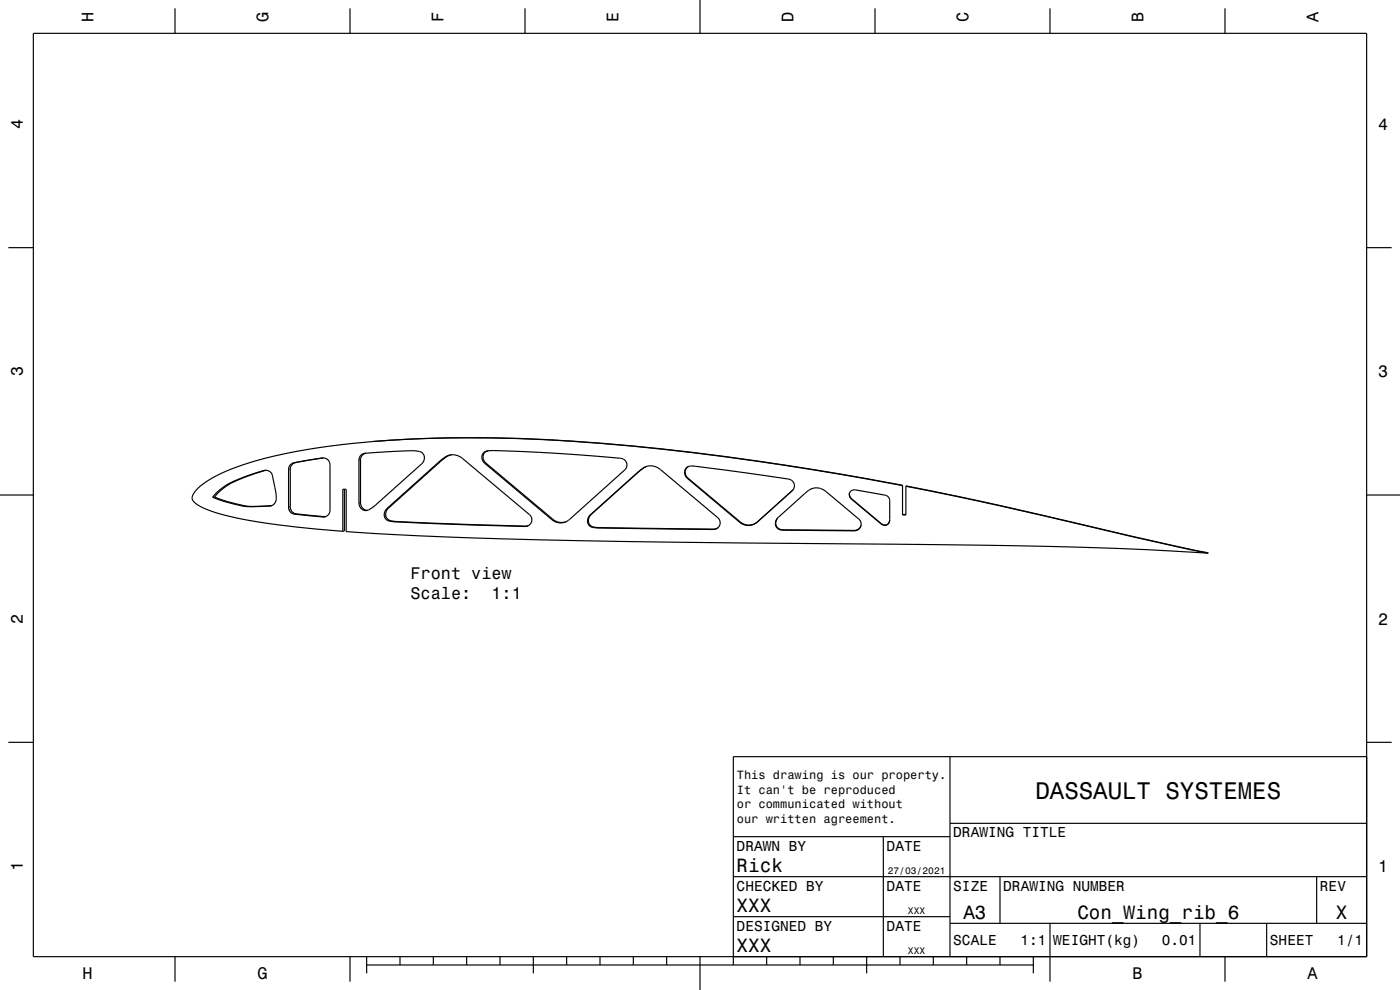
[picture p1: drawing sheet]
<svg xmlns="http://www.w3.org/2000/svg" width="420mm" height="297mm" viewBox="0 0 420 297" stroke-linecap="round" stroke-linejoin="round" font-family="sans-serif">
<g fill="none" stroke="#000" stroke-width=".35">
<path d="M10 10h400v277h-400zM52.5 2.5v7.5M105 2.5v7.5M157.5 2.5v7.5M210 0v10M262.5 2.5v7.5M315 2.5v7.5M367.5 2.5v7.5M2.5 74.3h7.5M410 74.3h7.5M87.2 139.3l1.1-.5 6.2-1.1a5.1 5.1 0 0 1 3.8 .2l.4 .5 .3 .9v13.7a2.27 2.27 0 0 1-3.3 2l-4.9-.5a6.4 6.4 0 0 1-3.8-1l-.4-1.4v-11.3l.2-.9zM96.9 137.4l-5.6 .9a8 8 0 0 0-3.7 1.1l-.5 1.3v11.3a2.39 2.39 0 0 0 2.9 2.3l7.6 .7"/>
<path d="M108.3 136.5a10.2 10.2 0 0 1 4.5-.8l10.2-.5a5.4 5.4 0 0 1 3.6 .6 2.23 2.23 0 0 1-.1 3.4l-13.8 12.3-2.1 1.5a2.03 2.03 0 0 1-2.9-2.1v-13.1zM109.6 136h-.1M109.8 136h-.1a2 2 0 0 0-1.5 1.9v12.9a2.14 2.14 0 0 0 2.1 2.3M111.8 132.5a424.1 424.1 0 0 1 78.1 1.3 898.6 898.6 0 0 1 80.9 11.8v8.9h1v-8.7a1497.1 1497.1 0 0 1 68.3 15.2l22.4 5M111.8 132.5a164.2 164.2 0 0 0-40.5 7.5 30.7 30.7 0 0 0-12.6 7.3l-.8 1.2-.3 .8M111.8 132.5a453.4 453.4 0 0 1 87 2.3 935.5 935.5 0 0 1 72 10.9M135.4 136.4a8.8 8.8 0 0 0-3.4 2.2l-15.5 13.9a2.23 2.23 0 0 0-.6 2.6 2.23 2.23 0 0 0 2.4 1.3l23.9 1 16.2 .3M145 135.9a6.4 6.4 0 0 1 4.3-.7l15.7 .7 19.9 1.5a2.53 2.53 0 0 1 3.1 2.6l-.6 1-16.5 14.8a4 4 0 0 1-5.5 0l-20-16.8a2.18 2.18 0 0 1-.4-3.1zM146.4 135.3a2.02 2.02 0 0 0-1.5 1.6 2.02 2.02 0 0 0 .9 2l19.9 16.8a4 4 0 0 0 4.1 .8M194 139.9l-2.4 1.7-14.2 12.7a2.23 2.23 0 0 0-.7 2.8 2.23 2.23 0 0 0 2.6 1.2l32.6 .4a6.1 6.1 0 0 0 3.5-.4M206.6 139.9a2.06 2.06 0 0 0-.2 3.6l15.5 13a4 4 0 0 0 5.5-.1M0 148.5h10"/>
<path d="M57.6 149.3a3.4 3.4 0 0 0 2.4 2.6 57.7 57.7 0 0 0 17.4 4.7l11.7 1.5 13.7 1.3M57.6 149.3h.1M64.4 149.1a28.4 28.4 0 0 0 12.3 2.8l4.8-.2M64.4 149.1l-.6 .1M68.6 145.1a49.7 49.7 0 0 1 11.2-4l.9 .2 .9 .9 1.3 6.4a2.34 2.34 0 0 1-2.3 3.2l-4.5 .2a20.2 20.2 0 0 1-8.1-1.3l-4.2-1.5M68.6 145.1l-3.2 2.3-1.6 1.8M69.1 145.1l-3.1 2.2-1.6 1.8M69.1 145.1h-.5M79.7 141.1l-5.5 1.8-5.1 2.2M102.8 159.4v-12.6h1v12.7l11.8 .7a1946.3 1946.3 0 0 0 82.7 2.4l49.3 .5a2475.1 2475.1 0 0 1 97.5 1.9l17.4 1M103.3 146.8v12.5l-.5 .1M116.1 152.6l15.9-14.3a4.7 4.7 0 0 1 6.2-1.2l20.6 17.3a2.02 2.02 0 0 1 .6 2.3 2.02 2.02 0 0 1-2 1.2l-38.9-1.3a2.68 2.68 0 0 1-3.2-2.4l.2-.9z"/>
<path d="M177.1 154.5l14.2-12.8a4.7 4.7 0 0 1 6.5-1.1l17.5 14.7a2.11 2.11 0 0 1 .4 2.7 2.11 2.11 0 0 1-2.5 .8l-32.8-.4a5.5 5.5 0 0 1-3.7-.9 2.29 2.29 0 0 1 .4-3zM233.3 155.4l8-7.3a4.4 4.4 0 0 1 6.5-.6l9.8 8.2a2.14 2.14 0 0 1 .4 2.7 2.14 2.14 0 0 1-2.6 .9l-19-.2a3.8 3.8 0 0 1-3.5-1 2.24 2.24 0 0 1 .4-2.7zM233.3 155.4a2.15 2.15 0 0 0-.3 2.6 2.15 2.15 0 0 0 2.4 .9l18.5 .2a6.3 6.3 0 0 0 3.9-.6l.5-.9M237.9 146.9l-10.6 9.6a4 4 0 0 1-5.3 .3l-15.7-13.3a2.13 2.13 0 0 1-.7-2.7 2.13 2.13 0 0 1 2.7-1l28.1 3.9a2.02 2.02 0 0 1 1.8 1.4 2.02 2.02 0 0 1-.5 2.1M254.9 147.9a1.86 1.86 0 0 0 .7 1.8l8.7 7.3a1.51 1.51 0 0 0 1.6 .4 1.51 1.51 0 0 0 1-1.4M255.1 147.5a4.2 4.2 0 0 1 3.7-.1l4.5 .7a5.5 5.5 0 0 1 3.3 1.2l.3 .9v5.7a1.53 1.53 0 0 1-.9 1.6 1.53 1.53 0 0 1-1.7-.4l-8.9-7.4a1.63 1.63 0 0 1-.3-2.2zM270.8 154.4h1M271.8 145.9a1508.6 1508.6 0 0 1 68.5 15.3l22.2 4.8M410 148.5h10M2.5 222.7h7.5M285 227v60M410 222.7h7.5"/>
<path d="M410 227h-190v62.5M220 251h65M265 251v36M285 247h125M220 275h65M220 263h190M285 277h125M300 263v14M315 277v17.5M360 277v10M380 277v10M395 263v14"/>
<path d="M52.5 287v7.5M105 287v7.5M110 289.5h200M110 287v5M120 287v2.5M130 287v2.5M140 287v2.5M150 287v2.5M160 287v5M170 287v2.5M180 287v2.5M190 287v2.5"/>
<path d="M200 287v2.5M210 287v10M230 287v2.5M240 287v2.5M250 287v2.5M260 287v5M270 287v2.5M280 287v2.5M290 287v2.5M300 287v2.5M310 287v5M367.5 287v7.5"/>
</g>
<g fill="none" stroke="#000" stroke-width=".3">
<path d="M88.2 139h-.5M88.8 138.7l-.5 .1M96.9 137.4h-.4M108.2 137.9l-.5 .1M109.7 136h-.5M132 138.6l-.4 .1M134 137l-.4 .1M145 136.5l-.4 .1M145.8 138.9l-.4 .1M146.4 135.3h-.3M73.2 151.7l-.6 .1M76.2 151.9l-.6 .1"/>
<path d="M79.6 141.1l-.5 .1M81.5 151.7l-.5 .1M87.1 140.7l-.5 .1M87.1 152l-.5 .1M87.2 152.8l-.5 .1M88.8 154.1l-.5 .1M89 154.2l-.5 .1M97.2 155l-.5 .1M97.6 155l-.4 .1M108.2 150.8l-.5 .1M109.5 152.9l-.5 .1M115.8 155l-.4 .1"/>
<path d="M116.5 152.5l-.4 .1M117.1 156.2l-.4 .1M119 156.5l-.5 .1M157.7 157.8l-.3 .1M158.3 157.8h-.1M165.7 155.7l-.3 .1M166 155.9l-.3 .1M176.6 156.8l-.3 .1M177.4 154.3l-.3 .2M178 158.1l-.2 .1M179.7 158.3l-.2 .1M191.3 141.8l-.2 .1"/>
<path d="M193.1 140.4h-.2M205.5 141.5h-.1M206.4 143.5h-.1M214 158.7l-.1 .2M214.9 158.6l-.2 .1M221.9 156.5l-.1 .1M222.1 156.6l-.1 .2M226.9 156.8l-.1 .1M227.4 156.4l-.1 .1M232.7 157l-.1 .1M234.4 158.9l-.1 .1M235.4 158.9l-.1 .2"/>
<path d="M237.8 147.1l-.1 .1M254.8 148.5v.1M255.6 149.7l-.1 .1M256.2 159.1l-.1 .2M257.1 158.9v.2M264.3 157v.1M265.3 157.5v.1M266.7 156.8v.1"/>
</g>
<text font-size="7.2" x="310.6" y="239.6">DASSAULT SYSTEMES</text>
<g font-size="5.8">
<text x="221" y="261.6">Rick</text>
<text x="221" y="273.6">XXX</text>
<text x="289" y="275.6">A3</text>
<text x="323.2" y="275.6">Con_Wing_rib_6</text>
<text x="400.8" y="275.6">X</text>
<text x="221" y="285.6">XXX</text>
</g>
<g font-size="5">
<text x="28.1" y="6.5" transform="rotate(-90 28.1 6.5)">H</text>
<text x="80.6" y="6.5" transform="rotate(-90 80.6 6.5)">G</text>
<text x="133.1" y="6.5" transform="rotate(-90 133.1 6.5)">F</text>
<text x="185.6" y="6.5" transform="rotate(-90 185.6 6.5)">E</text>
<text x="238.1" y="6.5" transform="rotate(-90 238.1 6.5)">D</text>
<text x="290.6" y="6.5" transform="rotate(-90 290.6 6.5)">C</text>
<text x="343.1" y="6.5" transform="rotate(-90 343.1 6.5)">B</text>
<text x="395.6" y="6.5" transform="rotate(-90 395.6 6.5)">A</text>
<text x="6.8" y="38.7" transform="rotate(-90 6.8 38.7)">4</text>
<text x="413.5" y="39">4</text>
<text x="6.8" y="112.9" transform="rotate(-90 6.8 112.9)">3</text>
<text x="413.5" y="113.2">3</text>
<text x="123.2" y="173.6">Front view</text>
<text x="123.2" y="179.6">Scale:</text>
<text x="147.4" y="179.6">1:1</text>
<text x="6.8" y="187.1" transform="rotate(-90 6.8 187.1)">2</text>
<text x="413.5" y="187.4">2</text>
<text x="6.8" y="261.3" transform="rotate(-90 6.8 261.3)">1</text>
<text x="413.5" y="261.6">1</text>
<text x="24.7" y="293.8">H</text>
<text x="77.2" y="293.8">G</text>
<text x="339.7" y="293.8">B</text>
<text x="392.2" y="293.8">A</text>
</g>
<g font-size="4.3">
<text x="286" y="251.2">DRAWING TITLE</text>
<text x="221" y="255.2">DRAWN BY</text>
<text x="266" y="255.2">DATE</text>
<text x="221" y="267.2">CHECKED BY</text>
<text x="266" y="267.2">DATE</text>
<text x="286" y="267.2">SIZE</text>
<text x="301" y="267.2">DRAWING NUMBER</text>
<text x="396" y="267.2">REV</text>
<text x="221" y="279.2">DESIGNED BY</text>
<text x="266" y="279.2">DATE</text>
<text x="286" y="283.6">SCALE</text>
<text x="306.2" y="283.6">1:1</text>
<text x="316" y="283.6">WEIGHT(kg)</text>
<text x="348.6" y="283.6">0.01</text>
<text x="381" y="283.6">SHEET</text>
<text x="401.2" y="283.6">1/1</text>
</g>
<g font-size="3.6">
<text x="221.1" y="233.8">This drawing is our property.</text>
<text x="221.1" y="238.1">It can't be reproduced</text>
<text x="221.1" y="242.5">or communicated without</text>
<text x="221.1" y="246.8">our written agreement.</text>
</g>
<g font-size="2.9">
<text x="266.3" y="262.3">27/03/2021</text>
<text x="272.4" y="274.3">XXX</text>
<text x="272.4" y="286.3">XXX</text>
</g>
</svg>
